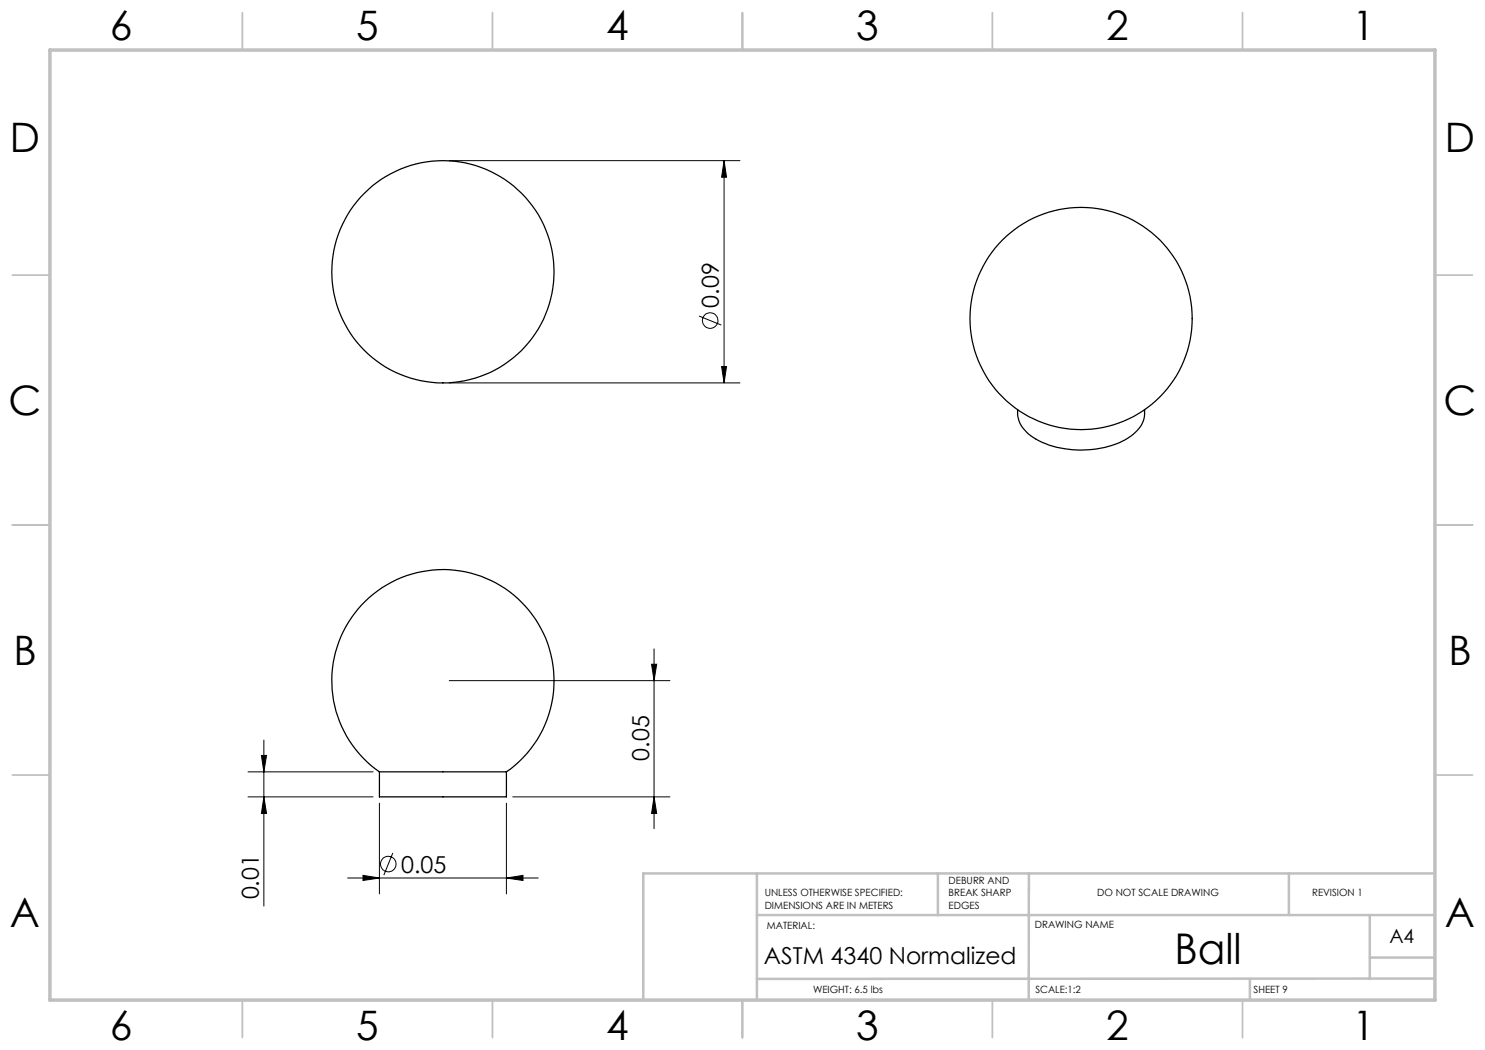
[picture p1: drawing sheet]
<svg xmlns="http://www.w3.org/2000/svg" width="297mm" height="210mm" viewBox="0 0 297 210" stroke-linecap="round" stroke-linejoin="round" font-family="sans-serif">
<g fill="none" stroke="#c0c0c0" stroke-width=".35">
<path d="M48.5 2.5v7.5M98.5 2.5v7.5M148.5 2.5v7.5M198.5 2.5v7.5M248.5 2.5v7.5M2.5 55h7.5M287 55h7.5M2.5 105h7.5M287 105h7.5M2.5 155h7.5M287 155h7.5M48.5 200v7.5"/>
<path d="M98.5 200v7.5M148.5 200v7.5M198.5 200v7.5M248.5 200v7.5"/>
</g>
<path d="M151.4 174.7v25.3M187.6 174.7v8.3M205.8 174.7l-.1 25.4M257.8 174.8v8.2M287 174.7h-158.3v25.3M151.4 183h135.6M250 195.8v4.2M274 183v12.8M274 191.5h13M287 195.7l-135.6 .1" fill="none" stroke="#c0c0c0" stroke-width=".5"/>
<path d="M10 10h277v190h-277z" fill="none" stroke="#c0c0c0" stroke-width=".7"/>
<g fill="none" stroke="#000" stroke-width=".2">
<path d="M89.9 32.1h58.1M144.8 32.1l.5 3.3h-1zM144.8 32.1v44.5M89.9 76.6h58.1M139.8 63.2l4.5 1.8M144.3 73.3h1l-.5 3.3zM89.9 136.1h44.1M130.3 132.8h1l-.5 3.3zM130.8 129.8v35.9M49.6 159.4h25M49.6 154.4h25M52.3 151.1h1l-.5 3.3z"/>
<path d="M52.8 148v33.2M52.8 159.4l.5 3.3h-1zM102.6 159.4h31.4M130.8 159.4l.5 3.3h-1zM69.5 175.6h38.1M72.6 175.1l3.3 .5-3.3 .5zM75.9 160.6v18.2M78.6 170.6l-1.8 4.4M101.3 175.6l3.3-.5v1zM101.3 160.6v18.2"/>
<circle cx="142" cy="64.1" r="1.56"/>
<circle cx="77.7" cy="172.8" r="1.55"/>
</g>
<g fill="#000">
<path d="M52.3 151.1h1l-.5 3.3zM52.8 159.4l.5 3.3h-1zM144.8 32.1l.5 3.3h-1zM144.3 73.3h1l-.5 3.3z"/>
<path d="M130.8 159.4l.5 3.3h-1zM130.3 132.8h1l-.5 3.3z"/>
<path d="M101.3 175.6l3.3-.5v1zM72.6 175.1l3.3 .5-3.3 .5z"/>
</g>
<g fill="none" stroke="#000" stroke-width=".25">
<path d="M203.5 81.9a6.1 6.1 0 0 0 3.8 6 19.6 19.6 0 0 0 18.3-.3 5.9 5.9 0 0 0 3.3-5.7M75.9 154.4a22.2 22.2 0 0 1-3.9-33 22.2 22.2 0 0 1 33.2 0 22.2 22.2 0 0 1-3.9 33M75.9 154.4h25.4M75.9 154.4v5h25.4v-5"/>
<circle cx="88.6" cy="54.4" r="22.2"/>
<circle cx="216.2" cy="63.7" r="22.2"/>
</g>
<text font-size="8.5" x="234.9" y="192.7">Ball</text>
<g font-size="8.1">
<text x="22" y="8">6</text>
<text x="71.2" y="8">5</text>
<text x="121.2" y="8">4</text>
<text x="171.3" y="8">3</text>
<text x="221.3" y="8">2</text>
<text x="270.5" y="8">1</text>
<text x="2" y="30.5">D</text>
<text x="289" y="30.5">D</text>
<text x="1.7" y="83">C</text>
<text x="288.7" y="83">C</text>
<text x="2.7" y="133">B</text>
<text x="289.7" y="133">B</text>
<text x="2" y="185.5">A</text>
<text x="289" y="185.5">A</text>
<text x="22" y="208">6</text>
<text x="71.2" y="208">5</text>
<text x="121.2" y="208">4</text>
<text x="171.3" y="208">3</text>
<text x="221.3" y="208">2</text>
<text x="270.5" y="208">1</text>
</g>
<g font-size="4.7">
<text x="143.8" y="61.5" transform="rotate(-90 143.8 61.5)">0.09</text>
<text x="129.8" y="152.1" transform="rotate(-90 129.8 152.1)">0.05</text>
<text x="51.8" y="179.9" transform="rotate(-90 51.8 179.9)">0.01</text>
<text x="80.2" y="174.5">0.05</text>
<text x="152.8" y="192.8">ASTM 4340 Normalized</text>
</g>
<text font-size="3.9" x="277.9" y="188.5">A4</text>
<g font-size="2">
<text x="152.9" y="179.2">UNLESS OTHERWISE SPECIFIED:</text>
<text x="189.7" y="176.7">DEBURR AND</text>
<text x="189.7" y="179.2">BREAK SHARP</text>
<text x="219.4" y="179.2">DO NOT SCALE DRAWING</text>
<text x="262.4" y="179.1">REVISION 1</text>
<text x="152.9" y="181.7">DIMENSIONS ARE IN METERS</text>
<text x="153.4" y="185.9">MATERIAL:</text>
<text x="189.7" y="181.7">EDGES</text>
<text x="207" y="185.5">DRAWING NAME</text>
<text x="162.6" y="198.5">WEIGHT: 6.5 lbs</text>
<text x="207.1" y="198.6">SCALE:1:2</text>
<text x="250.7" y="198.6">SHEET 9</text>
</g>
</svg>
